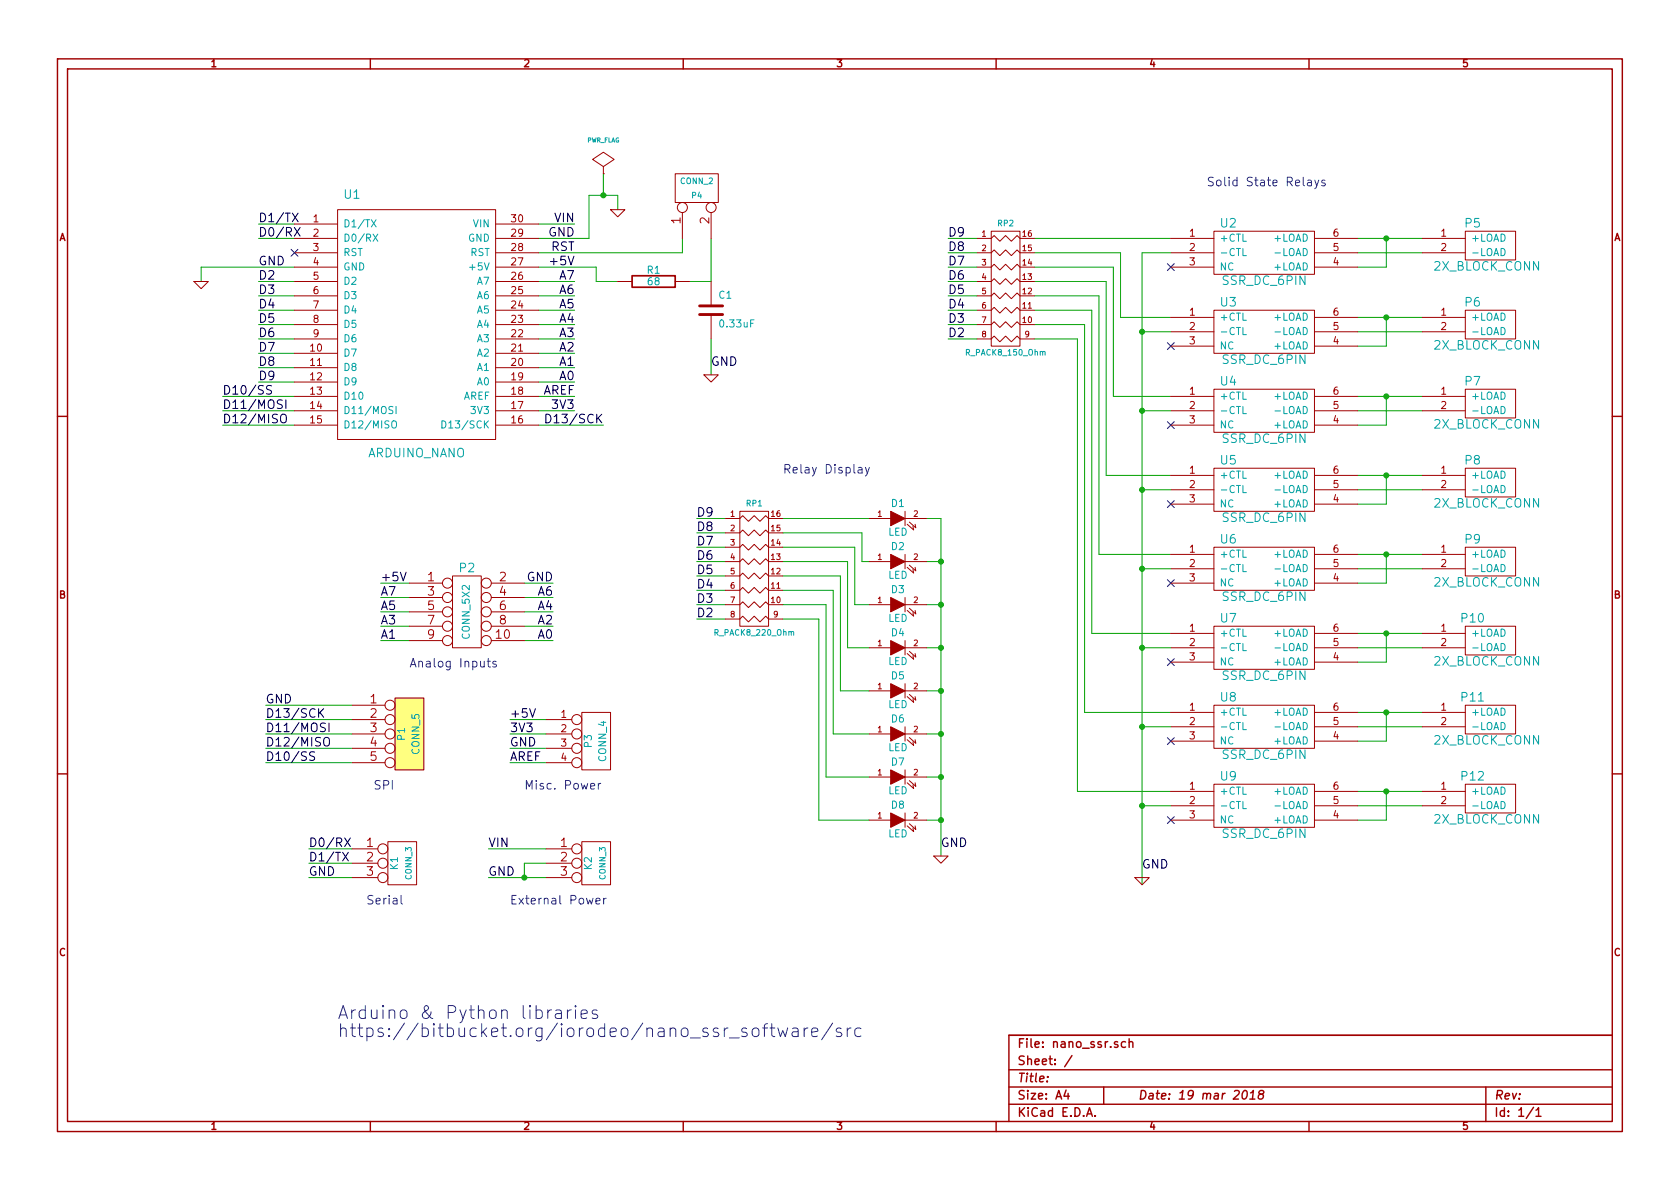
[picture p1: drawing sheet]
EESchema Schematic File Version 2
LIBS:power
LIBS:device
LIBS:transistors
LIBS:conn
LIBS:linear
LIBS:regul
LIBS:74xx
LIBS:cmos4000
LIBS:adc-dac
LIBS:memory
LIBS:xilinx
LIBS:special
LIBS:microcontrollers
LIBS:dsp
LIBS:microchip
LIBS:analog_switches
LIBS:motorola
LIBS:texas
LIBS:intel
LIBS:audio
LIBS:interface
LIBS:digital-audio
LIBS:philips
LIBS:display
LIBS:cypress
LIBS:siliconi
LIBS:opto
LIBS:atmel
LIBS:contrib
LIBS:valves
LIBS:arduino_nano
LIBS:nano_ssr-cache
EELAYER 27 0
EELAYER END
$Descr A4 11693 8268
encoding utf-8
Sheet 1 1
Title ""
Date "19 mar 2018"
Rev ""
Comp ""
Comment1 ""
Comment2 ""
Comment3 ""
Comment4 ""
$EndDescr
Wire Wire Line
	2450 5300 1850 5300
Wire Wire Line
	2450 5100 1850 5100
Wire Wire Line
	2450 4900 1850 4900
Wire Wire Line
	5050 3600 4850 3600
Wire Wire Line
	3650 6100 3650 6000
Wire Wire Line
	3650 6000 3800 6000
Connection ~ 4200 1350
Wire Wire Line
	4200 1350 4200 1200
Wire Wire Line
	4950 2350 4950 2600
Wire Wire Line
	9450 1750 9900 1750
Wire Wire Line
	2450 6100 2150 6100
Wire Wire Line
	2450 5900 2150 5900
Wire Wire Line
	3800 5200 3550 5200
Wire Wire Line
	3800 5000 3550 5000
Wire Wire Line
	3750 1850 4150 1850
Wire Wire Line
	4150 1850 4150 1950
Wire Wire Line
	4150 1950 4300 1950
Wire Wire Line
	4950 1650 4950 1950
Wire Wire Line
	6800 1850 6600 1850
Wire Wire Line
	2050 2750 1550 2750
Connection ~ 9650 5500
Wire Wire Line
	9450 5500 9900 5500
Connection ~ 9650 4950
Wire Wire Line
	9450 4950 9900 4950
Connection ~ 9650 4400
Wire Wire Line
	9450 4400 9900 4400
Connection ~ 9650 3850
Wire Wire Line
	9450 3850 9900 3850
Connection ~ 9650 3300
Wire Wire Line
	9450 3300 9900 3300
Connection ~ 9650 2750
Wire Wire Line
	9450 2750 9900 2750
Connection ~ 9650 2200
Wire Wire Line
	9450 2200 9900 2200
Connection ~ 9650 1650
Wire Wire Line
	9450 1650 9900 1650
Wire Wire Line
	3750 2750 4000 2750
Wire Wire Line
	2050 2850 1550 2850
Wire Wire Line
	2050 1650 1800 1650
Wire Wire Line
	3750 1550 4000 1550
Wire Wire Line
	3650 4450 3850 4450
Wire Wire Line
	3650 4250 3850 4250
Wire Wire Line
	3650 4050 3850 4050
Wire Wire Line
	2850 4350 2650 4350
Wire Wire Line
	2850 4150 2650 4150
Wire Wire Line
	4000 1950 3750 1950
Wire Wire Line
	3750 2150 4000 2150
Wire Wire Line
	3750 2350 4000 2350
Wire Wire Line
	3750 2550 4000 2550
Wire Wire Line
	6800 2350 6600 2350
Wire Wire Line
	6800 2150 6600 2150
Wire Wire Line
	6800 1950 6600 1950
Wire Wire Line
	5050 4300 4850 4300
Wire Wire Line
	5050 4100 4850 4100
Wire Wire Line
	5050 3700 4850 3700
Wire Wire Line
	2050 2550 1800 2550
Wire Wire Line
	2050 2350 1800 2350
Wire Wire Line
	2050 2150 1800 2150
Wire Wire Line
	2050 1950 1800 1950
Connection ~ 6550 5400
Wire Wire Line
	6550 5700 6450 5700
Connection ~ 6550 4800
Wire Wire Line
	6550 5100 6450 5100
Connection ~ 6550 4200
Wire Wire Line
	6550 4500 6450 4500
Wire Wire Line
	6450 3900 6550 3900
Wire Wire Line
	6450 3600 6550 3600
Wire Wire Line
	6050 5400 5750 5400
Wire Wire Line
	5750 5400 5750 4200
Wire Wire Line
	5750 4200 5450 4200
Wire Wire Line
	6050 4800 5850 4800
Wire Wire Line
	5850 4800 5850 4000
Wire Wire Line
	5850 4000 5450 4000
Wire Wire Line
	6050 4200 5950 4200
Wire Wire Line
	5950 4200 5950 3800
Wire Wire Line
	5950 3800 5450 3800
Wire Wire Line
	6050 3900 6000 3900
Wire Wire Line
	6000 3900 6000 3700
Connection ~ 7950 5050
Wire Wire Line
	7950 5600 8150 5600
Connection ~ 7950 3950
Wire Wire Line
	7950 4500 8150 4500
Connection ~ 7950 2850
Wire Wire Line
	7950 3400 8150 3400
Wire Wire Line
	9450 5700 9650 5700
Wire Wire Line
	9650 5700 9650 5500
Wire Wire Line
	9450 4600 9650 4600
Wire Wire Line
	9650 4600 9650 4400
Wire Wire Line
	9450 3500 9650 3500
Wire Wire Line
	9650 3500 9650 3300
Wire Wire Line
	9450 1850 9650 1850
Wire Wire Line
	9650 1850 9650 1650
Wire Wire Line
	8150 5500 7500 5500
Wire Wire Line
	7500 5500 7500 2350
Wire Wire Line
	7500 2350 7200 2350
Wire Wire Line
	8150 4400 7600 4400
Wire Wire Line
	7600 4400 7600 2150
Wire Wire Line
	7600 2150 7200 2150
Wire Wire Line
	8150 3300 7700 3300
Wire Wire Line
	7700 3300 7700 1950
Wire Wire Line
	7700 1950 7200 1950
Wire Wire Line
	8150 2200 7800 2200
Wire Wire Line
	7800 2200 7800 1750
Wire Wire Line
	7800 1750 7200 1750
Wire Wire Line
	7200 1650 8150 1650
Wire Wire Line
	7200 1850 7750 1850
Wire Wire Line
	7750 1850 7750 2750
Wire Wire Line
	7750 2750 8150 2750
Wire Wire Line
	7200 2050 7650 2050
Wire Wire Line
	7650 2050 7650 3850
Wire Wire Line
	7650 3850 8150 3850
Wire Wire Line
	7200 2250 7550 2250
Wire Wire Line
	7550 2250 7550 4950
Wire Wire Line
	7550 4950 8150 4950
Wire Wire Line
	9650 2750 9650 2950
Wire Wire Line
	9650 2950 9450 2950
Wire Wire Line
	9650 3850 9650 4050
Wire Wire Line
	9650 4050 9450 4050
Wire Wire Line
	9650 4950 9650 5150
Wire Wire Line
	9650 5150 9450 5150
Wire Wire Line
	9650 2200 9650 2400
Wire Wire Line
	9650 2400 9450 2400
Wire Wire Line
	7950 2850 8150 2850
Connection ~ 7950 2300
Wire Wire Line
	7950 3950 8150 3950
Connection ~ 7950 3400
Wire Wire Line
	7950 5050 8150 5050
Connection ~ 7950 4500
Wire Wire Line
	7950 6150 7950 1750
Connection ~ 7950 5600
Wire Wire Line
	5450 3600 6050 3600
Wire Wire Line
	6000 3700 5450 3700
Wire Wire Line
	5450 3900 5900 3900
Wire Wire Line
	5900 3900 5900 4500
Wire Wire Line
	5900 4500 6050 4500
Wire Wire Line
	5450 4100 5800 4100
Wire Wire Line
	5800 4100 5800 5100
Wire Wire Line
	5800 5100 6050 5100
Wire Wire Line
	5450 4300 5700 4300
Wire Wire Line
	5700 4300 5700 5700
Wire Wire Line
	5700 5700 6050 5700
Wire Wire Line
	6550 4200 6450 4200
Connection ~ 6550 3900
Wire Wire Line
	6550 4800 6450 4800
Connection ~ 6550 4500
Wire Wire Line
	6550 5400 6450 5400
Connection ~ 6550 5100
Wire Wire Line
	6550 3600 6550 5950
Connection ~ 6550 5700
Wire Wire Line
	2050 2050 1800 2050
Wire Wire Line
	2050 2250 1800 2250
Wire Wire Line
	2050 2450 1800 2450
Wire Wire Line
	2050 2650 1800 2650
Wire Wire Line
	5050 3800 4850 3800
Wire Wire Line
	5050 4000 4850 4000
Wire Wire Line
	5050 4200 4850 4200
Wire Wire Line
	6800 1650 6600 1650
Wire Wire Line
	6800 2050 6600 2050
Wire Wire Line
	6800 2250 6600 2250
Wire Wire Line
	3750 2650 4000 2650
Wire Wire Line
	3750 2450 4000 2450
Wire Wire Line
	3750 2250 4000 2250
Wire Wire Line
	3750 2050 4000 2050
Wire Wire Line
	2850 4050 2650 4050
Wire Wire Line
	2850 4250 2650 4250
Wire Wire Line
	2850 4450 2650 4450
Wire Wire Line
	3650 4150 3850 4150
Wire Wire Line
	3650 4350 3850 4350
Wire Wire Line
	2050 1550 1800 1550
Wire Wire Line
	2050 2950 1550 2950
Wire Wire Line
	3750 2850 4000 2850
Wire Wire Line
	3750 2950 4200 2950
Wire Wire Line
	9900 2300 9450 2300
Wire Wire Line
	9900 2850 9450 2850
Wire Wire Line
	9900 3400 9450 3400
Wire Wire Line
	9900 3950 9450 3950
Wire Wire Line
	9900 4500 9450 4500
Wire Wire Line
	9900 5050 9450 5050
Wire Wire Line
	9900 5600 9450 5600
Wire Wire Line
	6800 1750 6600 1750
Wire Wire Line
	4950 1950 4800 1950
Wire Wire Line
	4750 1650 4750 1750
Wire Wire Line
	4750 1750 3750 1750
Wire Wire Line
	7950 1750 8150 1750
Wire Wire Line
	3800 5100 3550 5100
Wire Wire Line
	3800 5300 3550 5300
Wire Wire Line
	2450 6000 2150 6000
Wire Wire Line
	8150 2300 7950 2300
Wire Wire Line
	2050 1850 1400 1850
Wire Wire Line
	1400 1850 1400 1950
Wire Wire Line
	3750 1650 4100 1650
Wire Wire Line
	4100 1650 4100 1350
Wire Wire Line
	4100 1350 4300 1350
Wire Wire Line
	4300 1350 4300 1450
Wire Wire Line
	3800 5900 3400 5900
Wire Wire Line
	3400 6100 3800 6100
Connection ~ 3650 6100
Wire Wire Line
	5050 3900 4850 3900
Wire Wire Line
	2450 5000 1850 5000
Wire Wire Line
	2450 5200 1850 5200
Text Label 1850 4900 0    60   ~ 0
GND
$Comp
L CONN_5 P1
U 1 1
P 2850 5100
F 0 "P1" V 2800 5100 50  0000 C CNN
F 1 "CONN_5" V 2900 5100 50  0000 C CNN
F 2 "" H 2850 5100 60  0001 C CNN
F 3 "" H 2850 5100 60  0001 C CNN
	1    2850 5100
	1    0    0    -1  
$EndComp
NoConn ~ 2050 1750
Text Label 4850 4300 0    60   ~ 0
D2
Text Label 4850 4200 0    60   ~ 0
D3
Text Label 4850 4100 0    60   ~ 0
D4
Text Label 4850 4000 0    60   ~ 0
D5
Text Label 4850 3900 0    60   ~ 0
D6
Text Label 4850 3800 0    60   ~ 0
D7
Text Label 4850 3700 0    60   ~ 0
D8
Text Label 4850 3600 0    60   ~ 0
D9
Text Label 6600 2350 0    60   ~ 0
D2
Text Label 6600 2250 0    60   ~ 0
D3
Text Label 6600 2150 0    60   ~ 0
D4
Text Label 6600 2050 0    60   ~ 0
D5
Text Label 6600 1950 0    60   ~ 0
D6
Text Label 6600 1850 0    60   ~ 0
D7
Text Label 6600 1750 0    60   ~ 0
D8
Text Label 6600 1650 0    60   ~ 0
D9
Text Label 3400 6100 0    60   ~ 0
GND
Text Label 3400 5900 0    60   ~ 0
VIN
$Comp
L PWR_FLAG #FLG01
U 1 1
P 4200 1200
F 0 "#FLG01" H 4200 1470 30  0001 C CNN
F 1 "PWR_FLAG" H 4200 1430 30  0000 C CNN
F 2 "" H 4200 1200 60  0001 C CNN
F 3 "" H 4200 1200 60  0001 C CNN
	1    4200 1200
	1    0    0    -1  
$EndComp
$Comp
L GND #PWR02
U 1 1
P 4300 1450
F 0 "#PWR02" H 4300 1450 30  0001 C CNN
F 1 "GND" H 4300 1380 30  0001 C CNN
F 2 "" H 4300 1450 60  0001 C CNN
F 3 "" H 4300 1450 60  0001 C CNN
	1    4300 1450
	1    0    0    -1  
$EndComp
$Comp
L GND #PWR03
U 1 1
P 1400 1950
F 0 "#PWR03" H 1400 1950 30  0001 C CNN
F 1 "GND" H 1400 1880 30  0001 C CNN
F 2 "" H 1400 1950 60  0001 C CNN
F 3 "" H 1400 1950 60  0001 C CNN
	1    1400 1950
	1    0    0    -1  
$EndComp
Text Label 4950 2550 0    60   ~ 0
GND
Text Label 7950 6050 0    60   ~ 0
GND
Text Label 6550 5900 0    60   ~ 0
GND
Text Notes 8400 1300 0    60   ~ 0
Solid State Relays
Text Notes 5450 3300 0    60   ~ 0
Relay Display
Text Notes 3550 6300 0    60   ~ 0
External Power
Text Notes 2550 6300 0    60   ~ 0
Serial
Text Notes 3650 5500 0    60   ~ 0
Misc. Power
Text Notes 2600 5500 0    60   ~ 0
SPI
Text Notes 2850 4650 0    60   ~ 0
Analog Inputs
$Comp
L CONN_3 K2
U 1 1
P 4150 6000
F 0 "K2" V 4100 6000 50  0000 C CNN
F 1 "CONN_3" V 4200 6000 40  0000 C CNN
F 2 "" H 4150 6000 60  0001 C CNN
F 3 "" H 4150 6000 60  0001 C CNN
	1    4150 6000
	1    0    0    -1  
$EndComp
Text Label 2150 6100 0    60   ~ 0
GND
Text Label 2150 6000 0    60   ~ 0
D1/TX
Text Label 2150 5900 0    60   ~ 0
D0/RX
$Comp
L CONN_3 K1
U 1 1
P 2800 6000
F 0 "K1" V 2750 6000 50  0000 C CNN
F 1 "CONN_3" V 2850 6000 40  0000 C CNN
F 2 "" H 2800 6000 60  0001 C CNN
F 3 "" H 2800 6000 60  0001 C CNN
	1    2800 6000
	1    0    0    -1  
$EndComp
Text Label 3550 5300 0    60   ~ 0
AREF
Text Label 3550 5200 0    60   ~ 0
GND
Text Label 3550 5100 0    60   ~ 0
3V3
Text Label 3550 5000 0    60   ~ 0
+5V
$Comp
L CONN_4 P3
U 1 1
P 4150 5150
F 0 "P3" V 4100 5150 50  0000 C CNN
F 1 "CONN_4" V 4200 5150 50  0000 C CNN
F 2 "" H 4150 5150 60  0001 C CNN
F 3 "" H 4150 5150 60  0001 C CNN
	1    4150 5150
	1    0    0    -1  
$EndComp
NoConn ~ 8150 5700
NoConn ~ 8150 5150
NoConn ~ 8150 4600
NoConn ~ 8150 4050
NoConn ~ 8150 3500
NoConn ~ 8150 2950
NoConn ~ 8150 2400
$Comp
L SSR_DC_6PIN U3
U 1 1
P 8800 2300
F 0 "U3" H 8550 2500 60  0000 C CNN
F 1 "SSR_DC_6PIN" H 8800 2100 60  0000 C CNN
F 2 "" H 8800 2300 60  0001 C CNN
F 3 "" H 8800 2300 60  0001 C CNN
	1    8800 2300
	1    0    0    -1  
$EndComp
NoConn ~ 8150 1850
$Comp
L GND #PWR04
U 1 1
P 4950 2600
F 0 "#PWR04" H 4950 2600 30  0001 C CNN
F 1 "GND" H 4950 2530 30  0001 C CNN
F 2 "" H 4950 2600 60  0001 C CNN
F 3 "" H 4950 2600 60  0001 C CNN
	1    4950 2600
	1    0    0    -1  
$EndComp
$Comp
L C C1
U 1 1
P 4950 2150
F 0 "C1" H 5000 2250 50  0000 L CNN
F 1 "0.33uF" H 5000 2050 50  0000 L CNN
F 2 "" H 4950 2150 60  0001 C CNN
F 3 "" H 4950 2150 60  0001 C CNN
	1    4950 2150
	1    0    0    -1  
$EndComp
$Comp
L CONN_2 P4
U 1 1
P 4850 1300
F 0 "P4" V 4800 1300 40  0000 C CNN
F 1 "CONN_2" V 4900 1300 40  0000 C CNN
F 2 "" H 4850 1300 60  0001 C CNN
F 3 "" H 4850 1300 60  0001 C CNN
	1    4850 1300
	0    -1   -1   0   
$EndComp
$Comp
L R R1
U 1 1
P 4550 1950
F 0 "R1" V 4630 1950 50  0000 C CNN
F 1 "68" V 4550 1950 50  0000 C CNN
F 2 "" H 4550 1950 60  0001 C CNN
F 3 "" H 4550 1950 60  0001 C CNN
	1    4550 1950
	0    -1   -1   0   
$EndComp
Text Label 1800 1850 0    60   ~ 0
GND
Text Label 1850 5300 0    60   ~ 0
D10/SS
Text Label 1850 5200 0    60   ~ 0
D12/MISO
Text Label 1850 5100 0    60   ~ 0
D11/MOSI
Text Label 1850 5000 0    60   ~ 0
D13/SCK
Text Label 1550 2750 0    60   ~ 0
D10/SS
$Comp
L 2X_BLOCK_CONN P12
U 1 1
P 10350 5550
F 0 "P12" H 10250 5700 60  0000 C CNN
F 1 "2X_BLOCK_CONN" H 10350 5400 60  0000 C CNN
F 2 "" H 10350 5550 60  0001 C CNN
F 3 "" H 10350 5550 60  0001 C CNN
	1    10350 5550
	1    0    0    -1  
$EndComp
$Comp
L 2X_BLOCK_CONN P11
U 1 1
P 10350 5000
F 0 "P11" H 10250 5150 60  0000 C CNN
F 1 "2X_BLOCK_CONN" H 10350 4850 60  0000 C CNN
F 2 "" H 10350 5000 60  0001 C CNN
F 3 "" H 10350 5000 60  0001 C CNN
	1    10350 5000
	1    0    0    -1  
$EndComp
$Comp
L 2X_BLOCK_CONN P10
U 1 1
P 10350 4450
F 0 "P10" H 10250 4600 60  0000 C CNN
F 1 "2X_BLOCK_CONN" H 10350 4300 60  0000 C CNN
F 2 "" H 10350 4450 60  0001 C CNN
F 3 "" H 10350 4450 60  0001 C CNN
	1    10350 4450
	1    0    0    -1  
$EndComp
$Comp
L 2X_BLOCK_CONN P9
U 1 1
P 10350 3900
F 0 "P9" H 10250 4050 60  0000 C CNN
F 1 "2X_BLOCK_CONN" H 10350 3750 60  0000 C CNN
F 2 "" H 10350 3900 60  0001 C CNN
F 3 "" H 10350 3900 60  0001 C CNN
	1    10350 3900
	1    0    0    -1  
$EndComp
$Comp
L 2X_BLOCK_CONN P8
U 1 1
P 10350 3350
F 0 "P8" H 10250 3500 60  0000 C CNN
F 1 "2X_BLOCK_CONN" H 10350 3200 60  0000 C CNN
F 2 "" H 10350 3350 60  0001 C CNN
F 3 "" H 10350 3350 60  0001 C CNN
	1    10350 3350
	1    0    0    -1  
$EndComp
$Comp
L 2X_BLOCK_CONN P7
U 1 1
P 10350 2800
F 0 "P7" H 10250 2950 60  0000 C CNN
F 1 "2X_BLOCK_CONN" H 10350 2650 60  0000 C CNN
F 2 "" H 10350 2800 60  0001 C CNN
F 3 "" H 10350 2800 60  0001 C CNN
	1    10350 2800
	1    0    0    -1  
$EndComp
$Comp
L 2X_BLOCK_CONN P6
U 1 1
P 10350 2250
F 0 "P6" H 10250 2400 60  0000 C CNN
F 1 "2X_BLOCK_CONN" H 10350 2100 60  0000 C CNN
F 2 "" H 10350 2250 60  0001 C CNN
F 3 "" H 10350 2250 60  0001 C CNN
	1    10350 2250
	1    0    0    -1  
$EndComp
$Comp
L 2X_BLOCK_CONN P5
U 1 1
P 10350 1700
F 0 "P5" H 10250 1850 60  0000 C CNN
F 1 "2X_BLOCK_CONN" H 10350 1550 60  0000 C CNN
F 2 "" H 10350 1700 60  0001 C CNN
F 3 "" H 10350 1700 60  0001 C CNN
	1    10350 1700
	1    0    0    -1  
$EndComp
Text Label 3850 4050 2    60   ~ 0
GND
Text Label 2650 4050 0    60   ~ 0
+5V
Text Label 4200 2950 2    60   ~ 0
D13/SCK
Text Label 4000 2850 2    60   ~ 0
3V3
Text Label 4000 2750 2    60   ~ 0
AREF
Text Label 1550 2950 0    60   ~ 0
D12/MISO
Text Label 1550 2850 0    60   ~ 0
D11/MOSI
Text Label 1800 1550 0    60   ~ 0
D1/TX
Text Label 1800 1650 0    60   ~ 0
D0/RX
Text Label 4000 1550 2    60   ~ 0
VIN
Text Label 4000 1650 2    60   ~ 0
GND
Text Label 4000 1750 2    60   ~ 0
RST
Text Label 4000 1850 2    60   ~ 0
+5V
Text Label 3850 4450 2    60   ~ 0
A0
Text Label 3850 4350 2    60   ~ 0
A2
Text Label 3850 4250 2    60   ~ 0
A4
Text Label 3850 4150 2    60   ~ 0
A6
Text Label 2650 4450 0    60   ~ 0
A1
Text Label 2650 4350 0    60   ~ 0
A3
Text Label 2650 4250 0    60   ~ 0
A5
Text Label 2650 4150 0    60   ~ 0
A7
$Comp
L CONN_5X2 P2
U 1 1
P 3250 4250
F 0 "P2" H 3250 4550 60  0000 C CNN
F 1 "CONN_5X2" V 3250 4250 50  0000 C CNN
F 2 "" H 3250 4250 60  0001 C CNN
F 3 "" H 3250 4250 60  0001 C CNN
	1    3250 4250
	1    0    0    -1  
$EndComp
Text Label 4000 1950 2    60   ~ 0
A7
Text Label 4000 2050 2    60   ~ 0
A6
Text Label 4000 2150 2    60   ~ 0
A5
Text Label 4000 2250 2    60   ~ 0
A4
Text Label 4000 2350 2    60   ~ 0
A3
Text Label 4000 2450 2    60   ~ 0
A2
Text Label 4000 2550 2    60   ~ 0
A1
Text Label 4000 2650 2    60   ~ 0
A0
Text Label 1800 2650 0    60   ~ 0
D9
Text Label 1800 2550 0    60   ~ 0
D8
Text Label 1800 2450 0    60   ~ 0
D7
Text Label 1800 2350 0    60   ~ 0
D6
Text Label 1800 2250 0    60   ~ 0
D5
Text Label 1800 2150 0    60   ~ 0
D4
Text Label 1800 2050 0    60   ~ 0
D3
Text Label 1800 1950 0    60   ~ 0
D2
$Comp
L GND #PWR05
U 1 1
P 6550 5950
F 0 "#PWR05" H 6550 5950 30  0001 C CNN
F 1 "GND" H 6550 5880 30  0001 C CNN
F 2 "" H 6550 5950 60  0001 C CNN
F 3 "" H 6550 5950 60  0001 C CNN
	1    6550 5950
	1    0    0    -1  
$EndComp
$Comp
L LED D6
U 1 1
P 6250 5100
F 0 "D6" H 6250 5200 50  0000 C CNN
F 1 "LED" H 6250 5000 50  0000 C CNN
F 2 "" H 6250 5100 60  0001 C CNN
F 3 "" H 6250 5100 60  0001 C CNN
	1    6250 5100
	1    0    0    -1  
$EndComp
$Comp
L LED D5
U 1 1
P 6250 4800
F 0 "D5" H 6250 4900 50  0000 C CNN
F 1 "LED" H 6250 4700 50  0000 C CNN
F 2 "" H 6250 4800 60  0001 C CNN
F 3 "" H 6250 4800 60  0001 C CNN
	1    6250 4800
	1    0    0    -1  
$EndComp
$Comp
L LED D8
U 1 1
P 6250 5700
F 0 "D8" H 6250 5800 50  0000 C CNN
F 1 "LED" H 6250 5600 50  0000 C CNN
F 2 "" H 6250 5700 60  0001 C CNN
F 3 "" H 6250 5700 60  0001 C CNN
	1    6250 5700
	1    0    0    -1  
$EndComp
$Comp
L LED D7
U 1 1
P 6250 5400
F 0 "D7" H 6250 5500 50  0000 C CNN
F 1 "LED" H 6250 5300 50  0000 C CNN
F 2 "" H 6250 5400 60  0001 C CNN
F 3 "" H 6250 5400 60  0001 C CNN
	1    6250 5400
	1    0    0    -1  
$EndComp
$Comp
L LED D4
U 1 1
P 6250 4500
F 0 "D4" H 6250 4600 50  0000 C CNN
F 1 "LED" H 6250 4400 50  0000 C CNN
F 2 "" H 6250 4500 60  0001 C CNN
F 3 "" H 6250 4500 60  0001 C CNN
	1    6250 4500
	1    0    0    -1  
$EndComp
$Comp
L LED D2
U 1 1
P 6250 3900
F 0 "D2" H 6250 4000 50  0000 C CNN
F 1 "LED" H 6250 3800 50  0000 C CNN
F 2 "" H 6250 3900 60  0001 C CNN
F 3 "" H 6250 3900 60  0001 C CNN
	1    6250 3900
	1    0    0    -1  
$EndComp
$Comp
L LED D3
U 1 1
P 6250 4200
F 0 "D3" H 6250 4300 50  0000 C CNN
F 1 "LED" H 6250 4100 50  0000 C CNN
F 2 "" H 6250 4200 60  0001 C CNN
F 3 "" H 6250 4200 60  0001 C CNN
	1    6250 4200
	1    0    0    -1  
$EndComp
$Comp
L LED D1
U 1 1
P 6250 3600
F 0 "D1" H 6250 3700 50  0000 C CNN
F 1 "LED" H 6250 3500 50  0000 C CNN
F 2 "" H 6250 3600 60  0001 C CNN
F 3 "" H 6250 3600 60  0001 C CNN
	1    6250 3600
	1    0    0    -1  
$EndComp
$Comp
L GND #PWR06
U 1 1
P 7950 6100
F 0 "#PWR06" H 7950 6100 30  0001 C CNN
F 1 "GND" H 7950 6030 30  0001 C CNN
F 2 "" H 7950 6100 60  0001 C CNN
F 3 "" H 7950 6100 60  0001 C CNN
	1    7950 6100
	1    0    0    -1  
$EndComp
$Comp
L R_PACK8 RP1
U 1 1
P 5250 3950
F 0 "RP1" H 5250 4400 40  0000 C CNN
F 1 "R_PACK8_220_Ohm" H 5250 3500 40  0000 C CNN
F 2 "" H 5250 3950 60  0001 C CNN
F 3 "" H 5250 3950 60  0001 C CNN
	1    5250 3950
	1    0    0    -1  
$EndComp
$Comp
L R_PACK8 RP2
U 1 1
P 7000 2000
F 0 "RP2" H 7000 2450 40  0000 C CNN
F 1 "R_PACK8_150_Ohm" H 7000 1550 40  0000 C CNN
F 2 "" H 7000 2000 60  0001 C CNN
F 3 "" H 7000 2000 60  0001 C CNN
	1    7000 2000
	1    0    0    -1  
$EndComp
$Comp
L SSR_DC_6PIN U7
U 1 1
P 8800 4500
F 0 "U7" H 8550 4700 60  0000 C CNN
F 1 "SSR_DC_6PIN" H 8800 4300 60  0000 C CNN
F 2 "" H 8800 4500 60  0001 C CNN
F 3 "" H 8800 4500 60  0001 C CNN
	1    8800 4500
	1    0    0    -1  
$EndComp
$Comp
L SSR_DC_6PIN U6
U 1 1
P 8800 3950
F 0 "U6" H 8550 4150 60  0000 C CNN
F 1 "SSR_DC_6PIN" H 8800 3750 60  0000 C CNN
F 2 "" H 8800 3950 60  0001 C CNN
F 3 "" H 8800 3950 60  0001 C CNN
	1    8800 3950
	1    0    0    -1  
$EndComp
$Comp
L SSR_DC_6PIN U2
U 1 1
P 8800 1750
F 0 "U2" H 8550 1950 60  0000 C CNN
F 1 "SSR_DC_6PIN" H 8800 1550 60  0000 C CNN
F 2 "" H 8800 1750 60  0001 C CNN
F 3 "" H 8800 1750 60  0001 C CNN
	1    8800 1750
	1    0    0    -1  
$EndComp
$Comp
L SSR_DC_6PIN U5
U 1 1
P 8800 3400
F 0 "U5" H 8550 3600 60  0000 C CNN
F 1 "SSR_DC_6PIN" H 8800 3200 60  0000 C CNN
F 2 "" H 8800 3400 60  0001 C CNN
F 3 "" H 8800 3400 60  0001 C CNN
	1    8800 3400
	1    0    0    -1  
$EndComp
$Comp
L SSR_DC_6PIN U9
U 1 1
P 8800 5600
F 0 "U9" H 8550 5800 60  0000 C CNN
F 1 "SSR_DC_6PIN" H 8800 5400 60  0000 C CNN
F 2 "" H 8800 5600 60  0001 C CNN
F 3 "" H 8800 5600 60  0001 C CNN
	1    8800 5600
	1    0    0    -1  
$EndComp
$Comp
L SSR_DC_6PIN U4
U 1 1
P 8800 2850
F 0 "U4" H 8550 3050 60  0000 C CNN
F 1 "SSR_DC_6PIN" H 8800 2650 60  0000 C CNN
F 2 "" H 8800 2850 60  0001 C CNN
F 3 "" H 8800 2850 60  0001 C CNN
	1    8800 2850
	1    0    0    -1  
$EndComp
$Comp
L SSR_DC_6PIN U8
U 1 1
P 8800 5050
F 0 "U8" H 8550 5250 60  0000 C CNN
F 1 "SSR_DC_6PIN" H 8800 4850 60  0000 C CNN
F 2 "" H 8800 5050 60  0001 C CNN
F 3 "" H 8800 5050 60  0001 C CNN
	1    8800 5050
	1    0    0    -1  
$EndComp
$Comp
L ARDUINO_NANO U1
U 1 1
P 2900 2300
F 0 "U1" H 2450 3250 60  0000 C CNN
F 1 "ARDUINO_NANO" H 2900 1450 60  0000 C CNN
F 2 "" H 2900 2300 60  0001 C CNN
F 3 "" H 2900 2300 60  0001 C CNN
	1    2900 2300
	1    0    0    -1  
$EndComp
Text Notes 2350 7100 0    90   ~ 0
Arduino & Python libraries \nhttps://bitbucket.org/iorodeo/nano_ssr_software/src
$EndSCHEMATC
